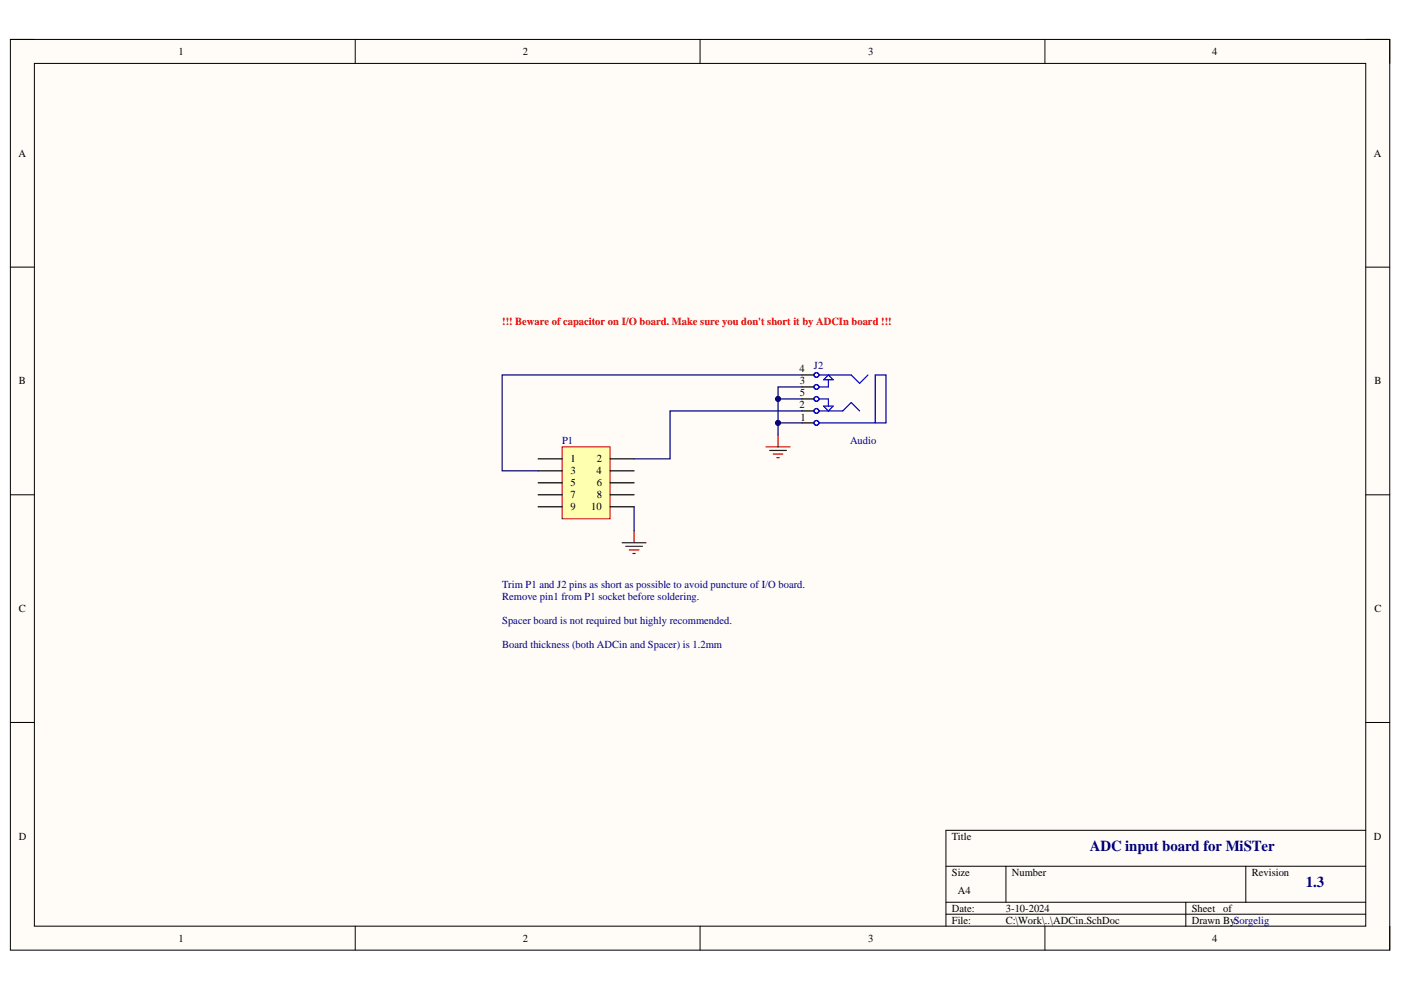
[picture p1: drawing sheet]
<svg xmlns="http://www.w3.org/2000/svg" width="297mm" height="210mm" viewBox="0 0 297 210" stroke-linecap="round" stroke-linejoin="round" font-family="sans-serif">
<path d="M2.2 8.4h292.5v193.1h-292.5z" fill-rule="evenodd" fill="#fffcf8"/>
<path d="M2.2 8.4h292.5v193.1h-292.5z" fill="none" stroke="#000" stroke-width=".21"/>
<path d="M7.3 13.4h282.3v183h-282.3z" fill-rule="evenodd" fill="#fffcf8"/>
<g fill="none" stroke="#000" stroke-width=".21">
<path d="M2.2 8.4h5.1M7.3 13.4h282.3v183h-282.3zM75.3 8.4v5M148.4 8.4v5M221.5 8.4v5M289.6 8.4h5.1v5M2.2 56.6h5.1M289.6 56.6h5.1M2.2 104.9h5.1M289.6 104.9h5.1M2.2 153.2h5.1M289.6 153.2h5.1"/>
<path d="M289.6 176h-89v20.4M75.3 196.4v5.1M148.4 196.4v5.1M200.6 183.7h89M200.6 191.3h89M200.6 193.8h89M213.3 183.7v7.6M221.5 196.4v5.1M251.4 191.3v5.1M264.1 183.7v7.6M294.7 196.4v5.1"/>
</g>
<path d="M162.4 94.7h5.1M163.2 95.5h3.5M163.9 96.3h2.1M164.7 97h.5M165 92.2v2.5" fill="none" stroke="#800000" stroke-width=".26"/>
<path d="M170 79.5h2.6M170 82h2.6M170 84.6h2.6M170 87.1h2.6M170 89.7h2.6" fill="none" stroke="#000" stroke-width=".26"/>
<g fill="none" stroke="#00f" stroke-width=".26">
<path d="M173.6 79.5h6.9l1.7 1.8 1.8-1.8M173.6 89.7h14.2v-10.2h-2.2v10.2M173.6 87.1h5.1l1.8-1.8 1.7 1.8M173.6 84.6h2v1.5M174.6 86.1h2.1l-1.1 1zM174.6 80.5l1-1 1.1 1zM175.6 80.5v1.5h-2"/>
<circle cx="173.1" cy="79.5" r=".51"/>
<circle cx="173.1" cy="89.7" r=".51"/>
<circle cx="173.1" cy="84.6" r=".51"/>
<circle cx="173.1" cy="87.1" r=".51"/>
<circle cx="173.1" cy="82" r=".51"/>
</g>
<path d="M119.2 94.7h10.2v15.3h-10.2z" fill-rule="evenodd" fill="#ffffb0"/>
<path d="M119.2 94.7h10.2v15.3h-10.2z" fill="none" stroke="#800000" stroke-width=".21"/>
<path d="M114.1 97.3h5.1M114.1 99.8h5.1M129.4 97.3h5M129.4 99.8h5M114.1 102.4h5.1M114.1 104.9h5.1M114.1 107.5h5.1M129.4 102.4h5M129.4 104.9h5M129.4 107.5h5" fill="none" stroke="#000" stroke-width=".26"/>
<path d="M131.9 115.1h5.1M132.7 115.8h3.5M133.4 116.6h2.1M134.2 117.4h.5M134.4 112.5v2.6" fill="none" stroke="#800000" stroke-width=".26"/>
<path d="M170 89.7h-5v2.5" fill="none" stroke="#000080" stroke-width=".26"/>
<circle cx="165" cy="89.7" r=".51" fill="#000080"/>
<circle cx="165" cy="89.7" r=".51" fill="none" stroke="#000080" stroke-width=".21"/>
<path d="M170 79.5h-63.5v20.3h7.6M170 87.1h-27.9v10.2h-7.7M170 82h-5v7.7M134.4 107.5v5" fill="none" stroke="#000080" stroke-width=".26"/>
<circle cx="165" cy="89.7" r=".51" fill="#000080"/>
<circle cx="165" cy="89.7" r=".51" fill="none" stroke="#000080" stroke-width=".21"/>
<circle cx="165" cy="84.6" r=".51" fill="#000080"/>
<circle cx="165" cy="84.6" r=".51" fill="none" stroke="#000080" stroke-width=".21"/>
<path d="M165 84.6h5" fill="none" stroke="#000080" stroke-width=".26"/>
<circle cx="165" cy="84.6" r=".51" fill="#000080"/>
<circle cx="165" cy="84.6" r=".51" fill="none" stroke="#000080" stroke-width=".21"/>
<g font-size="3.2" fill="#000080">
<text x="231.1" y="180.4">ADC input board for MiSTer</text>
<text x="276.8" y="188.1">1.3</text>
</g>
<g font-size="2.3">
<text x="37.9" y="11.7">1</text>
<text x="110.8" y="11.7">2</text>
<text x="184" y="11.7">3</text>
<text x="257" y="11.7">4</text>
<text x="3.9" y="33.2">A</text>
<text x="291.3" y="33.2">A</text>
<text x="4" y="81.5">B</text>
<text x="169.5" y="79">4</text>
<text x="169.6" y="81.5">3</text>
<text x="291.4" y="81.5">B</text>
<text x="169.5" y="86.6">2</text>
<text x="169.6" y="84">5</text>
<text x="169.7" y="89.2">1</text>
<text x="120.9" y="98">1</text>
<text x="120.9" y="100.6">3</text>
<text x="126.5" y="100.6">4</text>
<text x="126.5" y="98">2</text>
<text x="120.9" y="103.1">5</text>
<text x="120.9" y="105.7">7</text>
<text x="126.5" y="103.1">6</text>
<text x="126.6" y="105.7">8</text>
<text x="120.9" y="108.2">9</text>
<text x="125.3" y="108.2">10</text>
<text x="4" y="129.8">C</text>
<text x="291.4" y="129.8">C</text>
<text x="4" y="178.1">D</text>
<text x="201.8" y="178.1">Title</text>
<text x="291.3" y="178.1">D</text>
<text x="201.8" y="185.7">Size</text>
<text x="214.5" y="185.7">Number</text>
<text x="265.4" y="185.7">Revision</text>
<text x="203.1" y="189.5">A4</text>
<text x="201.8" y="193.3">Date:</text>
<text x="201.8" y="195.8">File:</text>
<text x="213.3" y="193.3">3-10-2024</text>
<text x="213.3" y="195.8">C:\Work\..\ADCin.SchDoc</text>
<text x="252.7" y="193.3">Sheet</text>
<text x="252.7" y="195.8">Drawn By:Sorgelig</text>
<text x="259.4" y="193.3">of</text>
<text x="37.9" y="199.7">1</text>
<text x="110.8" y="199.7">2</text>
<text x="184" y="199.7">3</text>
<text x="257" y="199.7">4</text>
</g>
<text font-size="2.3" fill="#f00" x="106.5" y="68.8">!!! Beware of capacitor on I/O board. Make sure you don't short it by ADCIn board !!!</text>
<g font-size="2.3" fill="#000080">
<text x="172.6" y="78.2">J2</text>
<text x="119.2" y="94.2">P1</text>
<text x="180.2" y="94.2">Audio</text>
<text x="106.5" y="124.7">Trim P1 and J2 pins as short as possible to avoid puncture of I/O board.</text>
<text x="106.5" y="127.3">Remove pin1 from P1 socket before soldering.</text>
<text x="106.5" y="132.3">Spacer board is not required but highly recommended.</text>
<text x="106.5" y="137.4">Board thickness (both ADCin and Spacer) is 1.2mm</text>
</g>
</svg>
